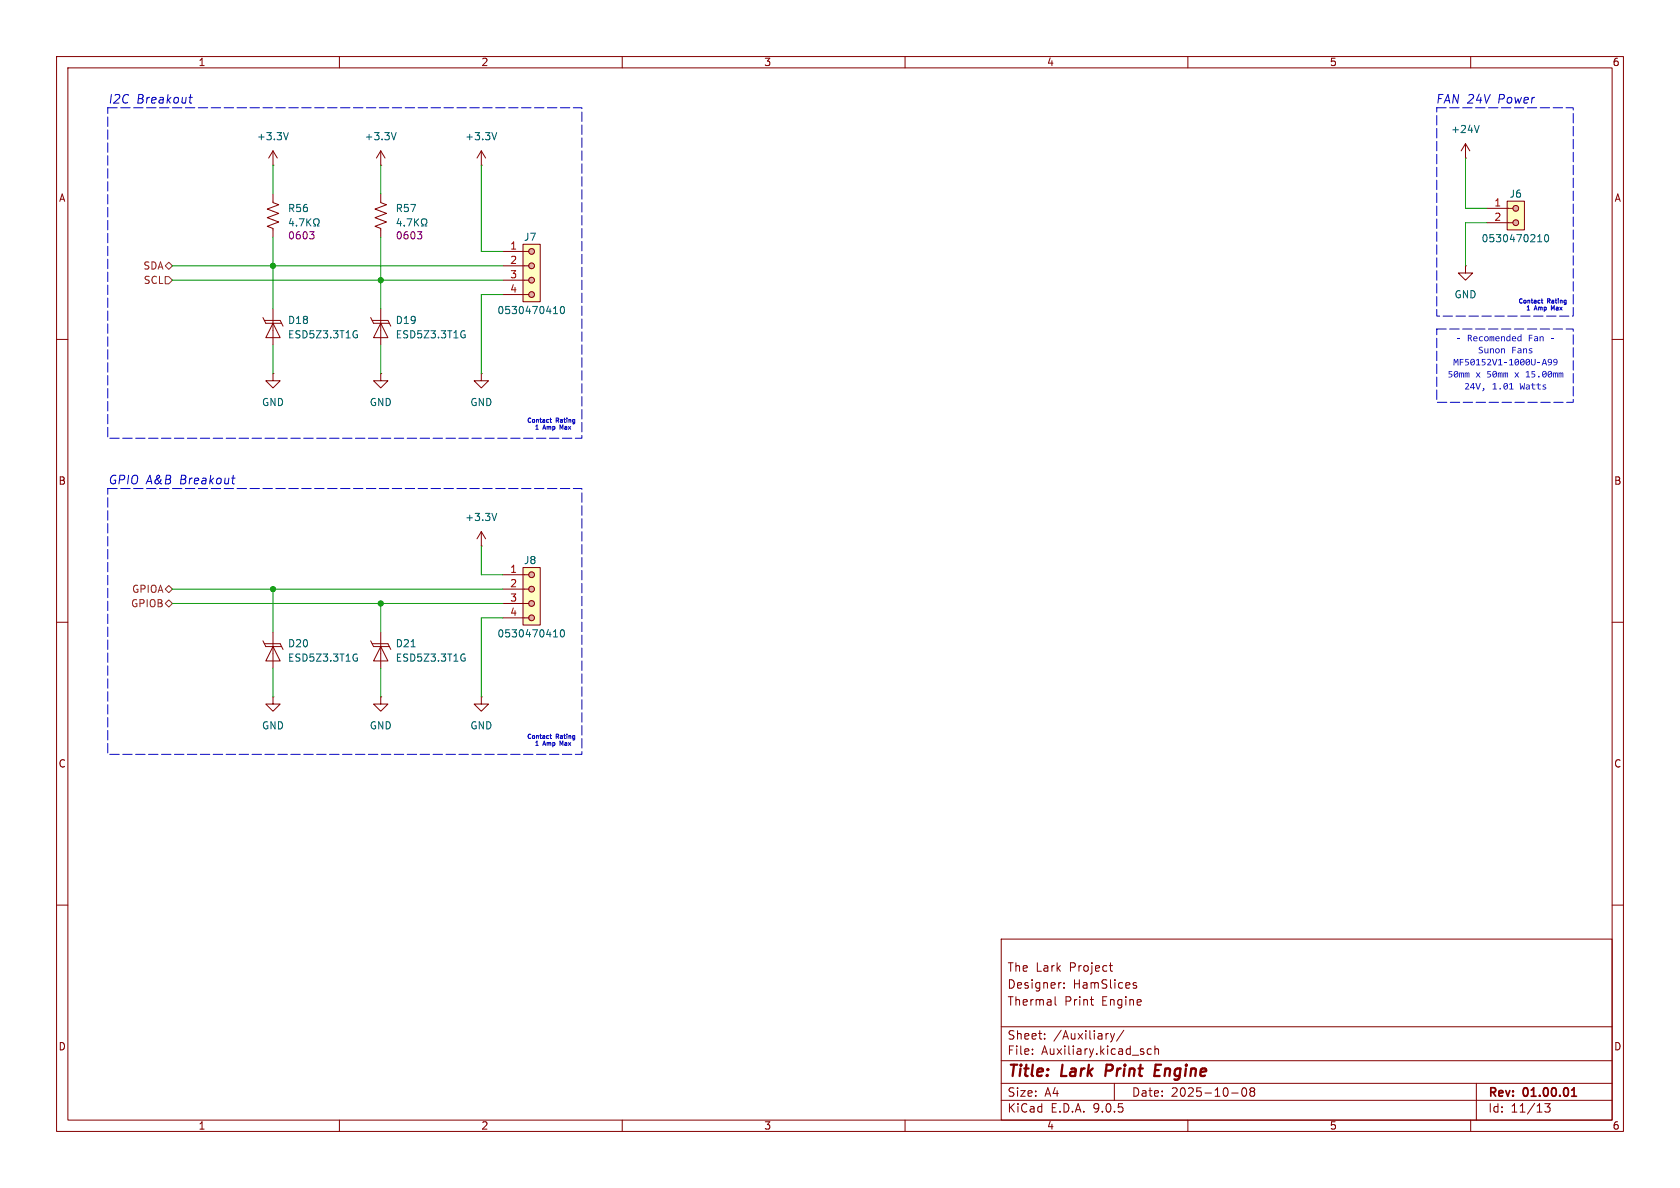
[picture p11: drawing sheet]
<svg xmlns="http://www.w3.org/2000/svg" width="297mm" height="210mm" viewBox="0 0 297 210" stroke-linecap="round" stroke-linejoin="round" font-family="sans-serif">
<g fill="none" stroke="#840000" stroke-width=".18">
<path d="M10 10h277v190h-277zM12 12h273v186h-273zM60 10v2M110 10v2M160 10v2M210 10v2M260 10v2M48.3 34.3v1.5l1 .4-2.1 .8 2.1 .7-2.1 .8 2.1 .7-2.1 .8 1.1 .4v1.5M48.3 29.2h.1M48.3 26.7v2.5M48.3 26.7l-.8 1.2M48.3 26.7l.7 1.2"/>
<path d="M67.3 34.3v1.5l1 .4-2 .8 2 .7-2 .8 2 .7-2 .8 1 .4v1.5M85.1 29.2h.1M85.1 26.7l-.8 1.2M85.1 26.7l.8 1.2M85.1 26.7v2.5M259.1 27.9h.1M259.1 25.4l-.8 1.3M259.1 25.4l.7 1.3M259.1 25.4v2.5M10 60h2M48.3 66v1.3h1.2l-1.2 1.3-1.3-1.3h1.3M48.3 66h.1"/>
<path d="M67.3 66v1.3h1.3l-1.3 1.3-1.3-1.3h1.3M67.3 66h.1M285 60h2M10 110h2M285 110h2M10 160h2M177 166h108v32h-108zM186.5 176.2v1.3l.2 .2M187.5 173.7h.1M188.1 174.6v.1M188.1 173.8v.1M192.7 176.7h.6"/>
<path d="M193 177.6l.3 .1M196.1 170.7h.6M196.3 170.2v1.3l.4 .2M200.9 173.8l-.4-.1-.2 .2 .1 .2 .5 .2v.3h-.6M285 160h2M60 198v2M110 198v2M160 198v2M177 194.5h108M177 191.5h108M177 187.5h108M177 181.5h108"/>
<path d="M182.5 186.3v.1M182.5 185.5v.1M184.7 183.6v.1M184.7 182.8v.1M196.3 182.7l.4 1M196.7 183.7l-.2 .4-.2 .1M197 191.5v3M197 182.7l-.3 1M198.7 182.1l-1.3 2M203.5 185.5l-.4-.1-.3 .3v.4l.2 .2h.5M204.2 185.5l.2-.1 .3 .1 .1 .9M204.2 184.9v1.5"/>
<path d="M210 198v2M217.7 193.2h1.2M219.7 192.4l.2-.1a.81 .81 0 0 1 .6 .6 .81 .81 0 0 1-.3 .8l-.2 .1a.81 .81 0 0 1-.3-1.4zM221.2 192.9l-.2-.2 .2-.4 .5 .1 .1 .2-.3 .3M221.2 192.9l-.2 .3v.5l.2 .1 .5-.1 .1-.2-.1-.4-.2-.2M221.2 192.9h.3M260 198v2M261 191.5v6.5M273.1 195.1h.9l-.5 .6 .5 .1v.7l-.3 .1h-.4l-.2-.1"/>
</g>
<path d="M277.8 193.8h.9M277.8 192.7l.5-.4v1.5" fill="none" stroke="#840000" stroke-width=".3"/>
<path d="M195.6 188.2l-.2 2M204.2 189.2h.7M205.3 188.2h-1l-.2 2h.9" fill="none" stroke="#840000" stroke-width=".4"/>
<g fill="none" stroke="#006464" stroke-width=".18">
<path d="M51 23.4l-.4 1.3M51.5 38.6l-.3 .9h.7M51.8 39.1v.8M52.4 39.8v.1M52.9 38.7h.9l-.6 1.2M54.2 38.7v1.2M54.4 39.2l.6 .7M55 38.7l-.8 .7M55.4 39.9h.3v-.2a.54 .54 0 0 1-.2-.7 .54 .54 0 0 1 .7-.3 .58 .58 0 0 1-.1 1v.2h.3M70.5 38.6l-.3 .9h.8M70.8 39.1v.8M71.5 39.8v.1"/>
<path d="M72 38.7h.8l-.5 1.2M73.3 38.7v1.2M73.5 39.2l.5 .7M74 38.7l-.7 .7M74.5 39.9h.3v-.2a.54 .54 0 0 1-.3-.7 .54 .54 0 0 1 .8-.3 .58 .58 0 0 1-.1 1v.2h.3M87.8 23.4l-.4 1.3M261.5 22.2l-.4 1.2"/>
</g>
<path d="M54.7 41h.8l-.4 .4M55.3 41.4l.2 .3v.3l-.2 .2M73.8 41h.8l-.5 .4M74.3 41.4l.3 .3v.3l-.3 .2" fill="none" stroke="#840084" stroke-width=".18"/>
<path d="M266.4 35.6h3.1v5h-3.1z" fill="#ffffc2"/>
<circle cx="268" cy="36.8" r=".51" fill="#ffaa95" stroke="#ffaa95" stroke-width=".18"/>
<circle cx="268" cy="39.4" r=".51" fill="#ffa996" stroke="#ffa996" stroke-width=".18"/>
<g fill="none" stroke="#840000" stroke-width=".18">
<path d="M67.3 29.2h.1M67.3 26.7l-.8 1.2M67.3 26.7l.8 1.2M67.3 26.7v2.5M262.9 36.8h4.6M262.9 39.4h4.6M266.4 35.6h3.1v5h-3.1zM46.5 56.1l.5 1.1h2.8M46.7 56.6h2.8l.5 1.1M48.3 57.2l1.2 2.5h-2.5zM48.3 54.6v6.4M65.5 56.1l.5 1.1h2.8"/>
<path d="M65.8 56.6h2.8l.5 1.1M67.3 57.2l1.3 2.5h-2.6zM67.3 54.6v6.4M259.1 47v1.3h1.2l-1.2 1.2-1.3-1.2h1.3M259.1 47h.1M85.1 66v1.3h1.3l-1.3 1.3-1.3-1.3h1.3M85.1 66h.1"/>
<circle cx="268" cy="39.4" r=".51"/>
<circle cx="268" cy="36.8" r=".51"/>
</g>
<path d="M70 23.4l-.4 1.3M62.8 58.5h.3M62.9 59.2h.3v.4l-.4 .1M81.9 58.5h.3M82 59.2h.2v.4l-.3 .1M271.8 42.7h.8M273.2 41.5h.2a.68 .68 0 0 1 .4 .6 .68 .68 0 0 1-.4 .6 .84 .84 0 0 1-.2-1.2z" fill="none" stroke="#006464" stroke-width=".18"/>
<path d="M92.5 43.2h3v10.1h-3z" fill="#ffffc2"/>
<g fill="#ffaa95" stroke="#ffaa95" stroke-width=".18">
<circle cx="94" cy="44.5" r=".51"/>
<circle cx="94" cy="49.5" r=".51"/>
</g>
<g fill="#ffa996" stroke="#ffa996" stroke-width=".18">
<circle cx="94" cy="47" r=".51"/>
<circle cx="94" cy="52.1" r=".51"/>
</g>
<g fill="none" stroke="#840000" stroke-width=".18">
<path d="M88.9 44.5h4.6M88.9 49.5h4.6M88.9 47h4.6M88.9 52.1h4.6M92.5 43.2h3v10.1h-3zM85.1 123.2v1.3h1.3l-1.3 1.2-1.3-1.2h1.3M85.1 123.2h.1"/>
<circle cx="94" cy="47" r=".51"/>
<circle cx="94" cy="44.5" r=".51"/>
<circle cx="94" cy="49.5" r=".51"/>
<circle cx="94" cy="52.1" r=".51"/>
</g>
<path d="M97.9 55.4h.7M99.2 54.3l.2-.1a.68 .68 0 0 1 .4 .6 .68 .68 0 0 1-.4 .6l-.2-.1-.1-.3z" fill="none" stroke="#006464" stroke-width=".18"/>
<path d="M92.5 100.3h3v10.2h-3z" fill="#ffffc2"/>
<g fill="#ffaa95" stroke="#ffaa95" stroke-width=".18">
<circle cx="94" cy="101.6" r=".51"/>
<circle cx="94" cy="106.7" r=".51"/>
</g>
<g fill="#ffa996" stroke="#ffa996" stroke-width=".18">
<circle cx="94" cy="104.1" r=".51"/>
<circle cx="94" cy="109.2" r=".51"/>
</g>
<g fill="none" stroke="#840000" stroke-width=".18">
<path d="M85.1 96.5h.1M85.1 94l-.8 1.3M85.1 94l.8 1.3M85.1 94v2.5M46.5 113.3l.5 1h2.8M46.7 113.8h2.8l.5 1M48.3 114.3l1.2 2.5h-2.5zM48.3 111.8v6.3M65.5 113.3l.5 1h2.8M65.8 113.8h2.8l.5 1M67.3 114.3l1.3 2.5h-2.6zM67.3 111.8v6.3"/>
<path d="M88.9 101.6h4.6M88.9 106.7h4.6M88.9 104.1h4.6M88.9 109.2h4.6M92.5 100.3h3v10.2h-3zM48.3 123.2v1.3h1.2l-1.2 1.2-1.3-1.2h1.3M48.3 123.2h.1M67.3 123.2v1.3h1.3l-1.3 1.2-1.3-1.2h1.3M67.3 123.2h.1"/>
<circle cx="94" cy="106.7" r=".51"/>
<circle cx="94" cy="109.2" r=".51"/>
<circle cx="94" cy="104.1" r=".51"/>
<circle cx="94" cy="101.6" r=".51"/>
</g>
<path d="M87.8 90.7l-.4 1.3M62.8 115.6l.3 .1M62.9 116.3h.3v.5l-.4 .1M72.7 114.3h.7M81.9 115.6l.3 .1M82 116.3h.2v.5l-.3 .1M97.9 112.6h.7M99.2 111.4l.2-.1a.68 .68 0 0 1 .4 .7 .68 .68 0 0 1-.4 .6l-.2-.1-.1-.4z" fill="none" stroke="#006464" stroke-width=".18"/>
<path d="M29.2 47l.6-.6 .7 .6-.7 .6zM29.2 48.9h.6l.7 .6-.7 .7h-.6zM29.2 104.1l.6-.6 .7 .6-.7 .7zM29.2 106.7l.6-.7 .7 .7-.7 .6z" fill="none" stroke="#725600" stroke-width=".18"/>
<g fill="none" stroke="#009600" stroke-width=".18">
<path d="M48.3 29.2v5.1M67.3 29.2v5.1M85.1 29.2v15.3h3.8M259.1 27.9v8.9h3.8M262.9 39.4h-3.8v7.6M30.5 47h58.4M30.5 49.5h58.4M48.3 41.9v12.7M67.3 41.9v12.7M88.9 52.1h-3.8v13.9M48.3 61v5M67.3 61v5"/>
<path d="M85.1 96.5v5.1h3.8M30.5 106.7h58.4M30.5 104.1h58.4M48.3 104.1v7.7M48.3 118.1v5.1M67.3 106.7v5.1M67.3 118.1v5.1M88.9 109.2h-3.8v14"/>
</g>
<path d="M33.4 17.2h.6M33.7 16.7l-.2 1.3 .1 .2h.3M97.2 74.2h.3M97.3 73.9v.7l.2 .1M97.2 130h.3M97.3 129.8v.6l.2 .1" fill="none" stroke="#0000c2" stroke-width=".18"/>
<g fill="#0000c2">
<path d="M257.6 59.8h.6v.1h-.6z"/>
<path d="M266.8 67.9l.5-.2v1h.2v.2h-.7v-.2h.3v-.8l-.2 .1z"/>
</g>
<path d="M272.5 53.1h.3M272.6 52.8v.7l.2 .1M41 84.5h.5M41.1 85.5h.3M41.2 84l-.1 1.3" fill="none" stroke="#0000c2" stroke-width=".18"/>
<path d="M19 19.1h83.9v58.4h-83.9zM254 19.1h24.1v36.8h-24.1zM254 58.2h24.1v12.9h-24.1zM19 86.4h83.9v47h-83.9z" fill="none" stroke="#0000c2" stroke-width=".18" stroke-dasharray="1.7 .6"/>
<g fill="#009600" stroke="#009600" stroke-width=".18">
<circle cx="67.3" cy="49.5" r=".46"/>
<circle cx="48.3" cy="47" r=".46"/>
<circle cx="67.3" cy="106.7" r=".46"/>
<circle cx="48.3" cy="104.1" r=".46"/>
</g>
<g font-size="2.8" fill="#840000">
<text x="178" y="190.9">Title:</text>
<text x="187.7" y="190.9">Lark</text>
<text x="196.3" y="190.9">Print</text>
<text x="205.7" y="190.9">Engine</text>
</g>
<g font-size="2.1" fill="#0000c2">
<text x="19" y="18.5">I2C</text>
<text x="24.1" y="18.5">Breakout</text>
<text x="253.7" y="18.5">FAN 24V Power</text>
<text x="19" y="85.8">GPIO A&amp;B</text>
<text x="31.8" y="85.8">Breakout</text>
</g>
<g font-size="2.1" fill="#840000">
<text x="178" y="172">The</text>
<text x="183.1" y="172">Lark</text>
<text x="189.1" y="172">Project</text>
<text x="178" y="178">Thermal</text>
<text x="178" y="175">Designer:</text>
<text x="188.2" y="178">Print</text>
<text x="189.7" y="175">HamSlices</text>
<text x="194.8" y="178">Engine</text>
<text x="178" y="184">Sheet:</text>
<text x="186.2" y="184">/Auxiliary/</text>
<text x="178" y="186.7">File:</text>
<text x="184.1" y="186.7">Auxiliary.kicad_sch</text>
<text x="178" y="196.9">KiCad</text>
<text x="178" y="194.1">Size:</text>
<text x="184.7" y="194.1">A4</text>
<text x="185.7" y="196.9">E.D.A.</text>
<text x="193.3" y="196.9">9.0.5</text>
<text x="200" y="194.1">Date:</text>
<text x="207" y="194.1">2025-10-08</text>
<text x="263" y="194.3">Rev:</text>
<text x="263" y="196.9">Id:</text>
<text x="267.1" y="196.9">11/13</text>
<text x="269.4" y="194.3">01.00.01</text>
</g>
<g font-size="1.8" fill="#840000">
<text x="35" y="11.9">1</text>
<text x="85" y="11.9">2</text>
<text x="135" y="11.9">3</text>
<text x="185" y="11.9">4</text>
<text x="235" y="11.9">5</text>
<text x="285" y="11.9">6</text>
<text x="10.3" y="35.9">A</text>
<text x="285.3" y="35.9">A</text>
<text x="10.3" y="85.9">B</text>
<text x="285.3" y="85.9">B</text>
<text x="10.3" y="135.9">C</text>
<text x="285.3" y="135.9">C</text>
<text x="10.3" y="185.9">D</text>
<text x="285.3" y="185.9">D</text>
<text x="35" y="199.9">1</text>
<text x="85" y="199.9">2</text>
<text x="135" y="199.9">3</text>
<text x="185" y="199.9">4</text>
<text x="235" y="199.9">5</text>
<text x="285" y="199.9">6</text>
</g>
<g font-size="1.8" fill="#006464">
<text x="256.4" y="23.7">+24V</text>
<text x="45.3" y="25">+3.3V</text>
<text x="64.4" y="25">+3.3V</text>
<text x="82.1" y="25">+3.3V</text>
<text x="266.8" y="35.2">J6</text>
<text x="50.8" y="37.7">R56</text>
<text x="69.9" y="37.7">R57</text>
<text x="92.5" y="42.8">J7</text>
<text x="261.8" y="43">0530470210</text>
<text x="257" y="52.9">GND</text>
<text x="50.8" y="57.5">D18</text>
<text x="69.9" y="57.5">D19</text>
<text x="87.8" y="55.7">0530470410</text>
<text x="50.8" y="60">ESD5Z3.3T1G</text>
<text x="69.9" y="60">ESD5Z3.3T1G</text>
<text x="46.2" y="72">GND</text>
<text x="65.3" y="72">GND</text>
<text x="83.1" y="72">GND</text>
<text x="82.1" y="92.3">+3.3V</text>
<text x="92.5" y="99.9">J8</text>
<text x="87.8" y="112.9">0530470410</text>
<text x="50.8" y="114.6">D20</text>
<text x="50.8" y="117.2">ESD5Z3.3T1G</text>
<text x="69.9" y="114.6">D21</text>
<text x="69.9" y="117.2">ESD5Z3.3T1G</text>
<text x="46.2" y="129.1">GND</text>
<text x="65.3" y="129.1">GND</text>
<text x="83.1" y="129.1">GND</text>
</g>
<g font-size="1.8" fill="#a90000">
<text x="264.1" y="36.6">1</text>
<text x="264.1" y="39.1">2</text>
<text x="90.1" y="44.2">1</text>
<text x="90.1" y="46.7">2</text>
<text x="90.1" y="49.3">3</text>
<text x="90.1" y="51.8">4</text>
<text x="90.1" y="101.3">1</text>
<text x="90.1" y="103.9">2</text>
<text x="90.1" y="106.4">3</text>
<text x="90.1" y="109">4</text>
</g>
<g font-size="1.8" fill="#725600">
<text x="25.2" y="47.9">SDA</text>
<text x="25.3" y="50.4">SCL</text>
<text x="23.1" y="107.5">GPIOB</text>
<text x="23.3" y="105">GPIOA</text>
</g>
<g font-size="1.8" fill="#840084">
<text x="50.8" y="42.5">0603</text>
<text x="69.9" y="42.5">0603</text>
</g>
<g font-size="1.8" fill="#0000c2">
<text x="256.9" y="65">MF50152V1-1000U-A99</text>
<text x="259.4" y="60.7">RecomendedFan -</text>
<text x="261.3" y="62.8">Sunon Fans</text>
<text x="255.9" y="67.1">50mmx 50mmx 15.00mm</text>
<text x="258.9" y="69.2">24V,</text>
<text x="263.8" y="69.2">1.01</text>
<text x="268.6" y="69.2">Watts</text>
</g>
<g font-size="1.1" fill="#0000c2">
<text x="268.3" y="53.8">Contact</text>
<text x="273.6" y="53.8">Rating</text>
<text x="269.7" y="55.1">1</text>
<text x="271.3" y="55.1">Amp</text>
<text x="274.5" y="55.1">Max</text>
<text x="93.1" y="74.9">Contact</text>
<text x="94.4" y="76.2">1</text>
<text x="96" y="76.2">Amp</text>
<text x="98.3" y="74.9">Rating</text>
<text x="99.3" y="76.2">Max</text>
<text x="93.1" y="130.8">Contact</text>
<text x="98.3" y="130.8">Rating</text>
<text x="94.4" y="132">1</text>
<text x="96" y="132">Amp</text>
<text x="99.3" y="132">Max</text>
</g>
</svg>
